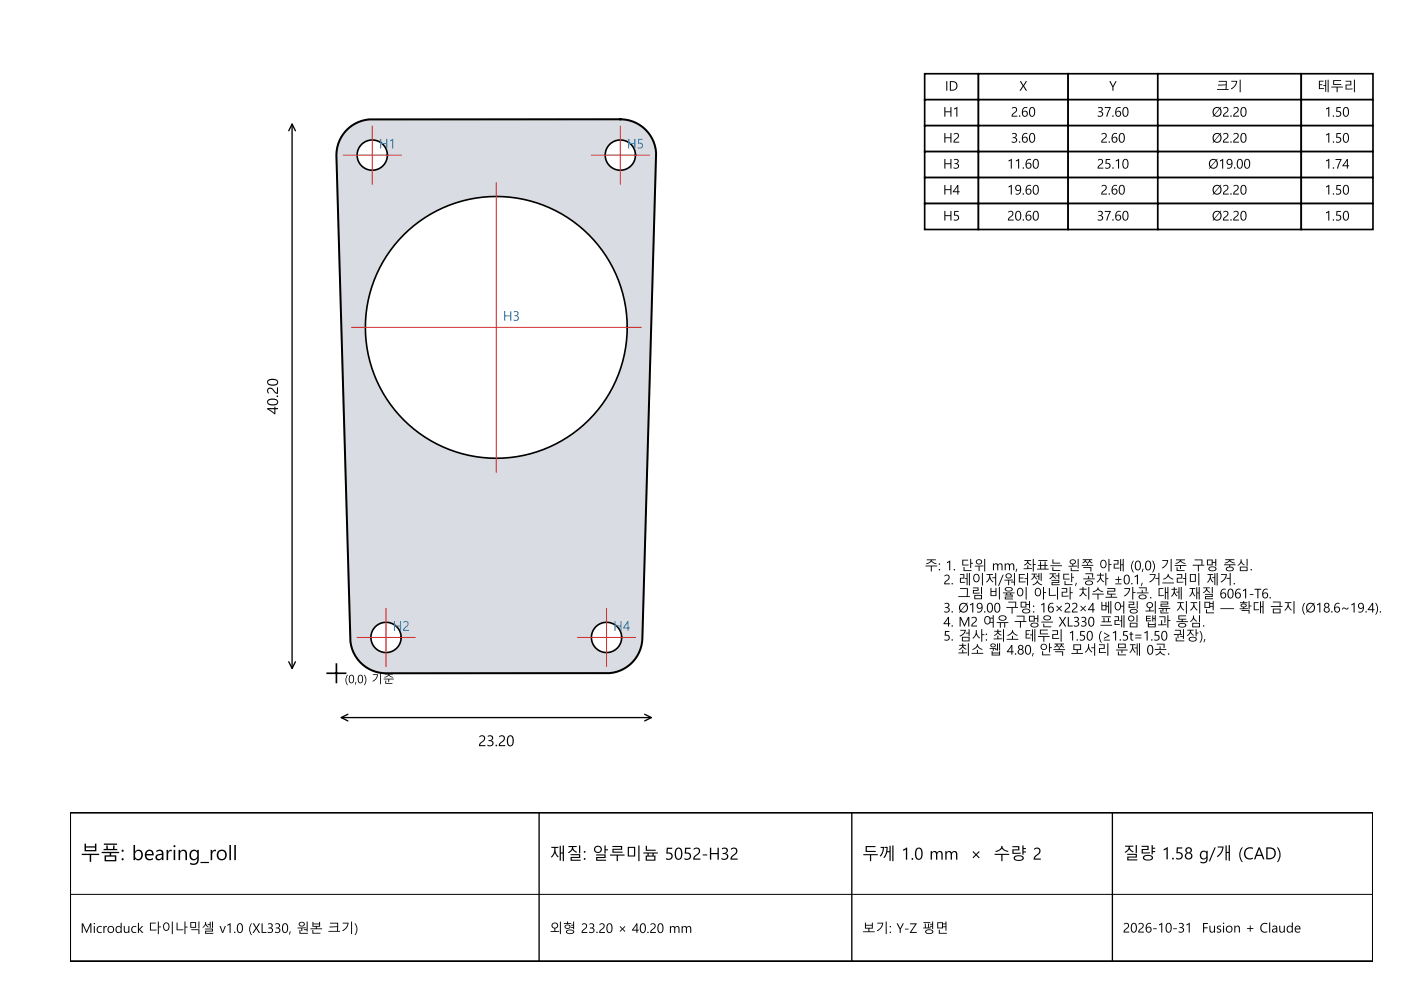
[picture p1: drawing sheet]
<svg xmlns="http://www.w3.org/2000/svg" width="297mm" height="210mm" viewBox="0 0 297 210" stroke-linecap="round" stroke-linejoin="round" font-family="sans-serif">
<path d="M73.5 27.5l1.1-.9 1.2-.6 1.4-.5 1.4-.2h53.1l2 .3 1.8 .9 1.6 1.2 1.1 1.7 .7 1.7 .2 1.9-3 102.6-.3 1.8-.9 1.8-1.3 1.5-1.6 1.2-1.6 .6-1.7 .2h-47.3l-1.9-.4-1.8-.8-1.5-1.3-1.2-1.7-.6-1.6-.2-1.6-2.9-102.3 .1-1.5 .4-1.4 .8-1.4z" fill="#d9dde3" stroke="#d9dde3" stroke-width=".35"/>
<path d="M73.3 27.7a7.6 7.6 0 0 1 4.9-2.4h53.3a7.6 7.6 0 0 1 7.6 7.1l-3 102.9a7.6 7.6 0 0 1-6.9 7.4h-47.4a7.6 7.6 0 0 1-7.5-6.7l-3-102.9a7.6 7.6 0 0 1 2-5.4z" fill="none" stroke="#000" stroke-width=".42"/>
<path d="M69.2 142.7h4.2zM71.3 140.6v4.2z" fill="#000" stroke="#000" stroke-width=".35"/>
<g fill="#fff" stroke="#fff" stroke-width=".35">
<circle cx="78.9" cy="32.9" r="3.2"/>
<circle cx="81.8" cy="135.1" r="3.2"/>
<circle cx="105.2" cy="69.4" r="27.7"/>
<circle cx="128.6" cy="135.1" r="3.2"/>
<circle cx="131.5" cy="32.9" r="3.2"/>
</g>
<path d="M61.2 27.7l.7-1.4 .7 1.4M61.9 26.3v115.4M61.2 140.3l.7 1.4 .7-1.4M72.3 152.1h65.7M73.7 151.4l-1.4 .7 1.4 .7M136.6 151.4l1.4 .7-1.4 .7" fill="none" stroke="#000" stroke-width=".28"/>
<g fill="none" stroke="#000" stroke-width=".35">
<circle cx="78.9" cy="32.9" r="3.2"/>
<circle cx="131.5" cy="32.9" r="3.2"/>
<circle cx="105.2" cy="69.4" r="27.7"/>
<circle cx="81.8" cy="135.1" r="3.2"/>
<circle cx="128.6" cy="135.1" r="3.2"/>
</g>
<path d="M72.8 32.9h12.2M78.9 26.7v12.3M105.2 38.7v61.4M125.3 32.9h12.3M131.5 26.7v12.3M74.5 69.4h61.4M75.7 135.1h12.2M81.8 129v12.2M122.4 135.1h12.3M128.6 129v12.2" fill="none" stroke="#d62728" stroke-width=".21"/>
<g fill="#fff" stroke="#000" stroke-width=".35">
<path d="M196 15.6h11.4v5.5h-11.4z"/>
<path d="M207.4 15.6h19v5.5h-19z"/>
<path d="M226.4 15.6h19v5.5h-19z"/>
<path d="M245.4 15.6h30.4v5.5h-30.4z"/>
<path d="M275.8 15.6h15.2v5.5h-15.2z"/>
<path d="M196 21.1h11.4v5.5h-11.4z"/>
<path d="M207.4 21.1h19v5.5h-19z"/>
<path d="M226.4 21.1h19v5.5h-19z"/>
<path d="M245.4 21.1h30.4v5.5h-30.4z"/>
<path d="M275.8 21.1h15.2v5.5h-15.2z"/>
<path d="M196 26.6h11.4v5.5h-11.4z"/>
<path d="M207.4 26.6h19v5.5h-19z"/>
<path d="M226.4 26.6h19v5.5h-19z"/>
<path d="M245.4 26.6h30.4v5.5h-30.4z"/>
<path d="M275.8 26.6h15.2v5.5h-15.2z"/>
<path d="M196 32.1h11.4v5.5h-11.4z"/>
<path d="M207.4 32.1h19v5.5h-19z"/>
<path d="M226.4 32.1h19v5.5h-19z"/>
<path d="M245.4 32.1h30.4v5.5h-30.4z"/>
<path d="M275.8 32.1h15.2v5.5h-15.2z"/>
<path d="M196 37.6h11.4v5.5h-11.4z"/>
<path d="M207.4 37.6h19v5.5h-19z"/>
<path d="M226.4 37.6h19v5.5h-19z"/>
<path d="M245.4 37.6h30.4v5.5h-30.4z"/>
<path d="M275.8 37.6h15.2v5.5h-15.2z"/>
<path d="M196 43.1h11.4v5.5h-11.4z"/>
<path d="M207.4 43.1h19v5.5h-19z"/>
<path d="M226.4 43.1h19v5.5h-19z"/>
<path d="M245.4 43.1h30.4v5.5h-30.4z"/>
<path d="M275.8 43.1h15.2v5.5h-15.2z"/>
</g>
<path d="M14.8 172.2h276.2v31.6h-276.2z" fill="none" stroke="#000" stroke-width=".42"/>
<path d="M114.3 172.2v31.6M180.5 172.2v31.6M235.8 172.2v31.6" fill="none" stroke="#000" stroke-width=".28"/>
<path d="M14.8 189.6h276.2" fill="none" stroke="#000" stroke-width=".21"/>
<text font-size="4.2" x="17.1" y="182.3">부품: bearing_roll</text>
<g font-size="3.5">
<text x="116.5" y="182.2">재질: 알루미늄 5052-H32</text>
<text x="182.7" y="182.2">두께 1.0 mm</text>
<text x="205.6" y="182.2">× 수량 2</text>
<text x="238" y="182.2">질량 1.58 g/개 (CAD)</text>
</g>
<g font-size="3.2">
<text x="58.9" y="87.8" transform="rotate(-90 58.9 87.8)">40.20</text>
<text x="101.3" y="158.2">23.20</text>
</g>
<g font-size="2.8">
<text x="200.3" y="19.2">ID</text>
<text x="216" y="19.2">X</text>
<text x="235.1" y="19.2">Y</text>
<text x="257.8" y="19.3">크기</text>
<text x="279.2" y="19.3">테두리</text>
<text x="199.9" y="24.7">H1</text>
<text x="214.2" y="24.7">2.60</text>
<text x="232.5" y="24.7">37.60</text>
<text x="256.9" y="24.7">Ø2.20</text>
<text x="280.7" y="24.7">1.50</text>
<text x="199.9" y="30.2">H2</text>
<text x="199.9" y="35.7">H3</text>
<text x="213.5" y="35.7">11.60</text>
<text x="214.2" y="30.2">3.60</text>
<text x="232.5" y="35.7">25.10</text>
<text x="233.2" y="30.2">2.60</text>
<text x="256.1" y="35.7">Ø19.00</text>
<text x="256.9" y="30.2">Ø2.20</text>
<text x="280.7" y="30.2">1.50</text>
<text x="280.7" y="35.7">1.74</text>
<text x="199.9" y="41.2">H4</text>
<text x="213.5" y="41.2">19.60</text>
<text x="233.2" y="41.2">2.60</text>
<text x="256.9" y="41.2">Ø2.20</text>
<text x="280.7" y="41.2">1.50</text>
<text x="199.9" y="46.7">H5</text>
<text x="213.5" y="46.7">20.60</text>
<text x="232.5" y="46.7">37.60</text>
<text x="256.9" y="46.7">Ø2.20</text>
<text x="280.7" y="46.7">1.50</text>
<text x="196" y="120.9">주: 1. 단위 mm, 좌표는 왼쪽 아래 (0,0) 기준 구멍 중심.</text>
<text x="199.9" y="123.9">2. 레이저/워터젯 절단, 공차 ±0.1, 거스러미 제거.</text>
<text x="199.9" y="129.8">3. Ø19.00 구멍: 16×22×4 베어링 외륜 지지면 — 확대 금지 (Ø18.6~19.4).</text>
<text x="202.9" y="126.8">그림 비율이 아니라 치수로 가공. 대체 재질 6061-T6.</text>
<text x="199.9" y="132.8">4. M2 여유 구멍은 XL330 프레임 탭과 동심.</text>
<text x="199.9" y="135.8">5. 검사: 최소 테두리 1.50 (≥1.5t=1.50 권장),</text>
<text x="202.9" y="138.7">최소 웹 4.80, 안쪽 모서리 문제 0곳.</text>
<text x="17.1" y="197.7">Microduck 다이나믹셀 v1.0 (XL330, 원본 크기)</text>
<text x="116.5" y="197.8">외형 23.20 × 40.20 mm</text>
<text x="182.7" y="197.7">보기: Y-Z 평면</text>
<text x="238" y="197.7">2026-10-31</text>
<text x="254.7" y="197.7">Fusion + Claude</text>
</g>
<g font-size="2.8" fill="#1f77b4">
<text x="80.3" y="31.5">H1</text>
<text x="132.9" y="31.5">H5</text>
<text x="106.6" y="68">H3</text>
<text x="83.2" y="133.7">H2</text>
<text x="130" y="133.7">H4</text>
</g>
<text font-size="2.5" x="73" y="144.8">(0,0) 기준</text>
</svg>
